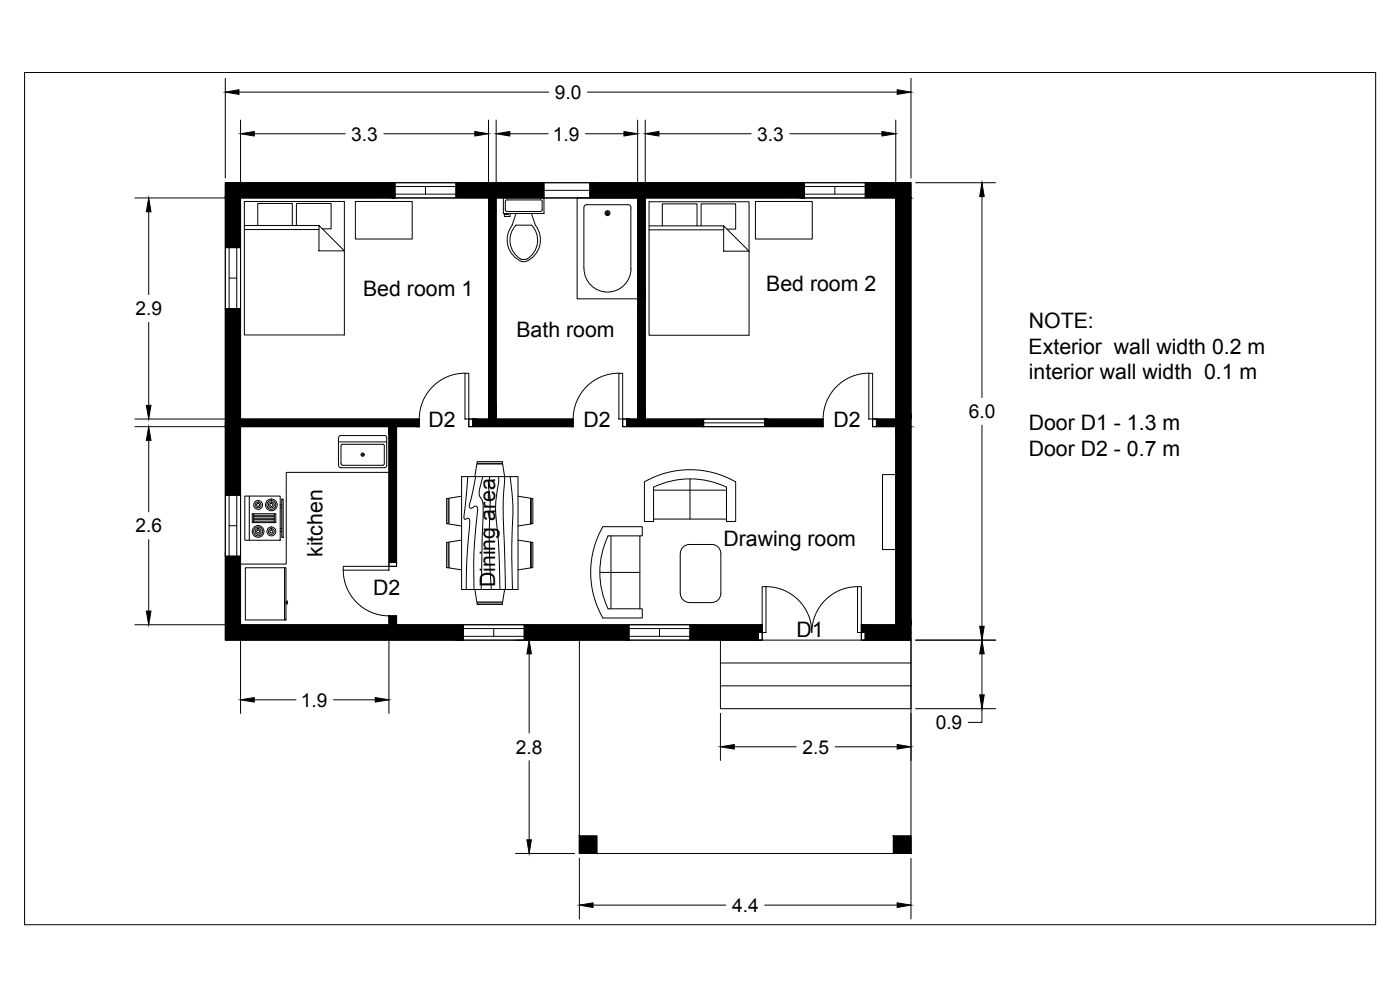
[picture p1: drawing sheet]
<svg xmlns="http://www.w3.org/2000/svg" width="420mm" height="297mm" viewBox="0 0 420 297" stroke-linecap="round" stroke-linejoin="round" font-family="sans-serif">
<!-- layer: hatch -->
<g fill="#000" stroke="#000" stroke-width=".3">
<path d="M67.6 59.4l4.6 14.9v-14.9zM67.6 59.4l4.6 14.9h-4.6z"/>
<path d="M67.6 54.8l50.9 4.6v-4.6zM67.6 54.8l50.9 4.6h-50.9z"/>
<path d="M146.6 59.4l2.3 66.3v-66.3zM146.6 59.4l2.3 66.3h-2.3z"/>
<path d="M136.8 54.8l26.5 4.6v-4.6zM136.8 54.8l26.5 4.6h-26.5z"/>
<path d="M191.4 59.4l2.2 30.3v-30.3zM191.4 59.4l2.2 30.3h-2.2z"/>
<path d="M177 54.8l64.4 4.6v-4.6zM177 54.8l64.4 4.6h-64.4z"/>
<path d="M259.7 54.8l13.7 4.6v-4.6zM259.7 54.8l13.7 4.6h-13.7z"/>
<path d="M268.8 59.4l4.6 66.3v-66.3zM268.8 59.4l4.6 66.3h-4.6z"/>
<path d="M67.6 92.6l4.6 33.1v-33.1zM67.6 92.6l4.6 33.1h-4.6z"/>
<path d="M191.4 89.7l2.2 36v-36zM191.4 89.7l2.2 36h-2.2z"/>
<path d="M67.6 128l4.6 20.6v-20.6zM67.6 128l4.6 20.6h-4.6z"/>
<path d="M116.7 128l2.3 40.8v-40.8zM116.7 128l2.3 40.8h-2.3z"/>
<path d="M67.6 125.7l58.2 2.3v-2.3zM67.6 125.7l58.2 2.3h-58.2z"/>
<path d="M141.8 125.7l30.2 2.3v-2.3zM141.8 125.7l30.2 2.3h-30.2z"/>
<path d="M188 125.7l23.2 2.3v-2.3zM188 125.7l23.2 2.3h-23.2z"/>
<path d="M229.5 125.7l17.5 2.3v-2.3zM229.5 125.7l17.5 2.3h-17.5z"/>
<path d="M263 125.7l10.4 2.3v-2.3zM263 125.7l10.4 2.3h-10.4z"/>
<path d="M268.8 128l4.6 59.5v-59.5zM268.8 128l4.6 59.5h-4.6z"/>
<path d="M67.6 166.9l4.6 20.6v-20.6zM67.6 166.9l4.6 20.6h-4.6z"/>
<path d="M116.7 184.8l2.3 2.7v-2.7zM116.7 184.8l2.3 2.7h-2.3z"/>
<path d="M67.6 187.5l71.4 4.6v-4.6zM67.6 187.5l71.4 4.6h-71.4z"/>
<path d="M157.3 187.5l31.5 4.6v-4.6zM157.3 187.5l31.5 4.6h-31.5z"/>
<path d="M207.1 189.8l20.5 2.3v-2.3zM207.1 189.8l20.5 2.3h-20.5z"/>
<path d="M207.1 187.5l21.6 2.3v-2.3zM207.1 187.5l21.6 2.3h-21.6z"/>
<path d="M258.5 187.5l14.9 2.3v-2.3zM258.5 187.5l14.9 2.3h-14.9z"/>
<path d="M259.6 189.8l13.8 2.3v-2.3zM259.6 189.8l13.8 2.3h-13.8z"/>
<path d="M173.9 250.8l5.2 5.3v-5.3zM173.9 250.8l5.2 5.3h-5.2z"/>
<path d="M268.1 250.8l5.3 5.3v-5.3zM268.1 250.8l5.3 5.3h-5.3z"/>
</g>
<!-- layer: 0 -->
<path d="M67.6 54.8h205.8v137.3h-14.9v-4.6h10.3v-59.5h-6.9v-2.3h6.9v-66.3h-75.2v66.3h53.4v2.3h-60.1v-2.3h4.5v-66.3h-42.5v66.3h23.1v2.3h-31.3v-2.3h5.9v-66.3h-74.4v66.3h53.6v2.3h-6.8v41.9h-2.3v-41.9h-44.5v59.5h44.5v-2.7h2.3v2.7h109.7v4.6h-161.1zM173.9 192.1v64h99.5v-64M216.2 198.9v-6.8h57.2v6.8M216.2 205.8h57.2v6.8h-57.2v-13.7h57.2v6.9M173.9 250.8h5.2v5.3h-5.2zM268.1 250.8h5.3v5.3h-5.3z" fill="none" stroke="#000" stroke-width=".3"/>
<!-- layer: door -->
<g fill="none" stroke="#000" stroke-width=".3">
<path d="M139.5 112h1.2v13.7h-1.2zM139.6 112a13.7 13.7 0 0 0-13.8 13.7M185.7 112h1.2v13.7h-1.2zM185.8 112a13.7 13.7 0 0 0-13.8 13.7M260.7 112h1.2v13.7h-1.2zM260.8 112a13.7 13.7 0 0 0-13.8 13.7M140.7 125.7h1.1v2.3h-1.1zM186.9 125.7h1.1v2.3h-1.1zM261.9 125.7h1.1v2.3h-1.1zM103 169.9h13.7v1.2h-13.7zM103 171a13.7 13.7 0 0 0 13.7 13.8M116.7 168.8h2.3v1.1h-2.3z"/>
<path d="M228.7 176h1.2v13.8h-1.2zM229.9 176a13.7 13.7 0 0 1 13.7 13.8 13.7 13.7 0 0 1 13.8-13.8M257.4 176h1.1v13.8h-1.1zM227.6 189.8h1.1v2.3h-1.1zM258.5 189.8h1.1v2.3h-1.1z"/>
</g>
<!-- layer: windos -->
<g fill="none" stroke="#000" stroke-width=".3">
<path d="M118.5 54.8h18.3v4.6h-18.3zM118.5 58.3h18.3M118.5 56h18.3M127.7 56v2.3M163.3 54.8h13.7v4.6h-13.7zM163.3 57.1h13.7M241.4 54.8h18.3v4.6h-18.3zM241.4 58.3h18.3M241.4 56h18.3M250.5 56v2.3M67.6 74.3h4.6v18.3h-4.6zM68.8 74.3v18.3"/>
<path d="M71 74.3v18.3M68.8 83.4h2.2M211.2 125.7h18.3v2.3h-18.3zM211.2 126.9h18.3M67.6 148.6h4.6v18.3h-4.6zM68.8 148.6v18.3M68.8 157.7h2.2M71 148.6v18.3M139 187.5h18.3v4.6h-18.3zM139 190.9h18.3M139 188.6h18.3M148.2 188.6v2.3"/>
<path d="M188.8 187.5h18.3v4.6h-18.3zM188.8 190.9h18.3M188.8 188.6h18.3M197.9 188.6v2.3"/>
</g>
<!-- layer: block -->
<g fill="none" stroke="#000" stroke-width=".3">
<path d="M151.1 59.4h12.2v4.7h-12.2zM152.2 60h9.9M152.3 59.9l-.6 .5v2.6l.2 .4 10.2 .1 .5-.2 .1-.4v-2.5l-.6-.5M173.2 59.4h18.2v30.3h-18.2zM73.3 60.5h30v40h-30zM73.3 68.9h22.4M73.3 67.6h22.4M77.4 67.6v-6.6h10.3v6.6M89 67.6v-6.6h10.4v7.7h-2.7M95.7 67.6l7.6 7.7h-7.6zM106.7 60.5h17v11.2h-17zM152.5 64.1v.2h-1.1v.6h1.7v-.8"/>
<path d="M153.7 67.6a6.9 6.9 0 0 0 3.5 10.9 6.9 6.9 0 0 0 3.5-10.9M154.9 67.5a6.6 6.6 0 0 0 1.3 10.2M154.9 67.6h4.6M154.9 64.1l-1.2 3.5M156.2 77.7l1.2 .2 .7-.2M159.5 64.1l1.2 3.5M159.5 67.5a6.6 6.6 0 0 1-1.3 10.2M176.2 61.4h12.1M176.3 61.4l-.6 .1-.5 .6 .1 18.5a7 7 0 0 0 7 7 7 7 0 0 0 7.1-7M181.8 64h1M182.3 63.5v1M188.3 61.4l.8 .2 .3 .8"/>
<path d="M189.3 62.4v18.2M194.8 60.5h30v40.1h-30zM194.8 69h22.4M194.8 67.8h22.4M198.8 67.8v-6.6h10.4v6.6M210.4 67.8v-6.6h10.4v7.5h-2.6M217.2 67.8l7.6 7.6h-7.6zM226.7 60.5h17.1v11.2h-17.1zM101.6 132.6h14.4M102.3 133.8l.5-.5h12.1l.5 .5M102.3 133.8v5.3l.5 .5M102.3 130.7h13"/>
<path d="M102.4 130.6l-.6 .3-.2 .5v8.2l.2 .5 .5 .2h13.3l.5-.7-.1-8.2a.68 .68 0 0 0-.6-.8M102.8 139.6h12.1M115.3 133.8v5.3M115.4 139.1l-.5 .5M143.2 138.5h7.6v.5h-7.7zM73.5 148.8h10.6v13.3h-10.6zM74.8 148.8v13.3M75.7 154.1h7.1v2.7h-7.1zM76.1 154.1v2.7M76.1 154.6h6.2M76.1 155h6.2M76.1 155.5h6.2"/>
<path d="M76.1 155.9h6.2M76.1 156.4h6.2M82.3 154.1v2.7M84.1 152.4h.5M84.1 151.5h.5M84.1 158.6h.5M84.1 159.5h.5M84.6 149.7h.4v11.5h-.4zM116.7 141.7h-30.8v27.5h-13.7M134 149.6l.5-.1v7.7l-.5-.1zM138.5 143h17v33.9h-17zM138.5 148.9l-3.7 .6v7.7l3.7 .6"/>
<path d="M140.4 143l-.7 8.5a9.6 9.6 0 0 0-.4 4.2 .68 .68 0 0 0 1-.2l.4 .1 .2 .4v1.5a183.8 183.8 0 0 0-1 19.4M142.5 143l.6-3.8h7.7l.6 3.8-.3 5.2a100.1 100.1 0 0 0 .3 14.9l.3 13.8M142.8 143l-1.7 7.7a1.14 1.14 0 0 0 .3 1.8l.2-.1a1.21 1.21 0 0 1 1.5-.4v.1a8.9 8.9 0 0 1-.1 4.3l-.7 8.9v11.6M144.9 143l-.4 1.4a7.8 7.8 0 0 0-.5 4.6 5.2 5.2 0 0 1 1 4.4l-.6 23.5M147 143l-.1 .5a14.9 14.9 0 0 0 .2 6.3l-.1 3.3a178.4 178.4 0 0 0 .5 23.8M149.6 143l.1 1.7-.4 2.2a37.6 37.6 0 0 0 .1 13.3l.4 6.6 .2 10.1M153.1 143a98.1 98.1 0 0 1 .5 20.2l.2 13.7M155.5 148.9l3.7 .6v7.7l-3.7 .6M159.4 149.5l.5 .1v7.5l-.5 .1zM180.9 158h11.9v2.8h-10.3M180.9 158.1a27.4 27.4 0 0 0 0 27.3h11.9v-2.7h-10.3M196.1 155.7h21.9"/>
<path d="M196.1 147.1h21.9M207.1 143.7v12M220.8 144.6a27.4 27.4 0 0 0-27.4 0v11.9h2.7v-10.3a25.2 25.2 0 0 1 21.9 0v10.3h2.8v-11.9M264.9 142.4h3.9v22.5h-3.9zM73.6 170.3h12.2v15.7h-12.2zM85.4 170.3v15.7M134 162.8l.5-.1v7.7l-.5-.1zM138.5 162.1l-3.7 .5v7.8l3.7 .6M142.5 176.9l.6 3.7h7.7l.6-3.7M155.5 162.1l3.7 .5v7.8l-3.7 .6M159.4 162.7l.5 .1v7.5l-.5 .1zM180 171.7h12"/>
<path d="M182.5 160.8a25.3 25.3 0 0 0 0 21.9M183.4 160.8v21.9M192 160.8v21.9M204.2 178.1a2.69 2.69 0 0 0 2.7 2.7M213.6 163.4h-6.7a2.69 2.69 0 0 0-2.7 2.7l-.1 12M213.6 163.4a2.69 2.69 0 0 1 2.7 2.7v12M216.3 178.1a2.69 2.69 0 0 1-2.7 2.7M85.4 180.8h.9M85.8 180.3h.5v.9h-.5M143.1 180.9h7.7v.5h-7.6zM206.9 180.8h6.7"/>
<circle cx="182.3" cy="63.9" r=".49"/>
<circle cx="182.3" cy="63.9" r=".74"/>
<circle cx="108.8" cy="136.4" r=".49"/>
<circle cx="108.8" cy="136.4" r=".23"/>
<circle cx="77.5" cy="159.4" r="1.33"/>
<circle cx="77.5" cy="151.5" r="1.33"/>
<circle cx="77.5" cy="151.5" r=".87"/>
<circle cx="77.5" cy="159.4" r=".87"/>
<circle cx="77.5" cy="151.5" r=".44"/>
<circle cx="77.5" cy="159.4" r="1.76"/>
<circle cx="77.5" cy="159.4" r=".44"/>
<circle cx="81.4" cy="159.4" r="1.33"/>
<circle cx="81.4" cy="151.5" r="1.33"/>
<circle cx="81.4" cy="151.5" r=".87"/>
<circle cx="81.4" cy="159.4" r=".87"/>
<circle cx="81.4" cy="151.5" r=".44"/>
<circle cx="81.4" cy="151.5" r="1.76"/>
<circle cx="81.4" cy="159.4" r=".44"/>
</g>
<!-- layer: dim -->
<g fill="none" stroke="#000" stroke-width=".3">
<path d="M67.6 23.5v29.9M71.7 27.6h93M72.2 36v22M146.6 36v22M148.9 36v22M176.3 27.6h93M191.4 36v22M193.6 36v22M268.8 36v22M273.4 23.5v29.9M40.5 59.4h30.3M76.3 40.1h27.3"/>
<path d="M115.2 40.1h27.3M153 40.1h11.5M175.7 40.1h11.6M197.8 40.1h27.6M237 40.1h27.7M274.8 54.8h24M294.7 59v60.3M44.6 63.5v24.9M44.6 96.7v24.9M40.5 125.7h30.3M40.5 128h30.3M44.6 132.1v21.5"/>
<path d="M294.7 127.6v60.3M44.6 161.9v21.4M40.5 187.5h30.3M72.2 188.9v25.2M116.7 188.9v25.2M154.7 192.1h17.7M158.8 196.2v23.7M274.8 192.1h24M294.7 196.2v12.3M76.3 210h12.5M100.1 210h12.5M216.2 214v14.2"/>
<path d="M273.4 214v14.2M274.8 212.6h24M294.7 212.6v4.1h-4.1M158.8 228.2v23.8M220.4 224.1h18.5M250.7 224.1h18.6M154.7 256.1h17.7M173.9 257.5v18.2M273.4 257.5v18.2M178 271.6h39.8M229.5 271.6h39.8"/>
</g>
<g fill="#000" stroke="#000" stroke-width=".3">
<path d="M67.6 27.6l4.1-.7v1.4zM72.2 40.1l4.1-.6v1.3zM142.5 39.5l4.1 .6-4.1 .7zM148.9 40.1l4.1-.6v1.3zM187.3 39.5l4.1 .6-4.1 .7zM193.6 40.1l4.2-.6v1.3zM264.7 39.5l4.1 .6-4.1 .7zM269.3 26.9l4.1 .7-4.1 .7zM294.7 54.8l.7 4.2h-1.4zM44.6 59.4l.7 4.1h-1.4zM43.9 121.6h1.4l-.7 4.1zM44.6 128l.7 4.1h-1.4z"/>
<path d="M43.9 183.3h1.4l-.7 4.2zM158.8 192.1l.7 4.1h-1.4zM294 187.9h1.4l-.7 4.2zM294.7 192.1l.7 4.1h-1.4zM72.2 210l4.1-.7v1.4zM112.6 209.3l4.1 .7-4.1 .7zM294 208.5h1.4l-.7 4.1zM216.2 224.1l4.2-.7v1.3zM269.3 223.4l4.1 .7-4.1 .6zM158.1 252h1.4l-.7 4.1zM173.9 271.6l4.1-.7v1.4zM269.3 270.9l4.1 .7-4.1 .7z"/>
</g>
<!-- layer: text -->
<path d="M7.4 21.8h405.4v255.7h-405.4z" fill="none" stroke="#000" stroke-width=".3"/>
<g font-size="6.4">
<text x="109" y="88.7">Bed room 1</text>
<text x="230" y="87.4">Bed room 2</text>
<text x="155" y="101">Bath room</text>
<text x="308.8" y="98.5">NOTE:</text>
<text x="308.7" y="106.2">Exterior wall width 0.2 m</text>
<text x="308.8" y="113.8">interior wall width 0.1 m</text>
<text x="128.6" y="128.2">D2</text>
<text x="175.1" y="128.2">D2</text>
<text x="250.1" y="128.2">D2</text>
<text x="308.8" y="129.1">Door D1 - 1.3 m</text>
<text x="308.8" y="136.7">Door D2 - 0.7 m</text>
<text x="96.8" y="167.1" transform="rotate(-90 96.8 167.1)">kitchen</text>
<text x="217.1" y="163.8">Drawing room</text>
<text x="112" y="178.5">D2</text>
<text x="148.6" y="176.2" transform="rotate(-90 148.6 176.2)">Dining area</text>
<text x="239" y="191.2">D1</text>
</g>
<g font-size="5.8">
<text x="166.5" y="29.6">9.0</text>
<text x="105.4" y="42.2">3.3</text>
<text x="166" y="42.2">1.9</text>
<text x="227.3" y="42.2">3.3</text>
<text x="40.7" y="94.6">2.9</text>
<text x="290.8" y="125.5">6.0</text>
<text x="40.7" y="159.8">2.6</text>
<text x="90.3" y="212">1.9</text>
<text x="280.8" y="218.8">0.9</text>
<text x="154.8" y="226.1">2.8</text>
<text x="240.8" y="226.1">2.5</text>
<text x="219.7" y="273.6">4.4</text>
</g>
</svg>
